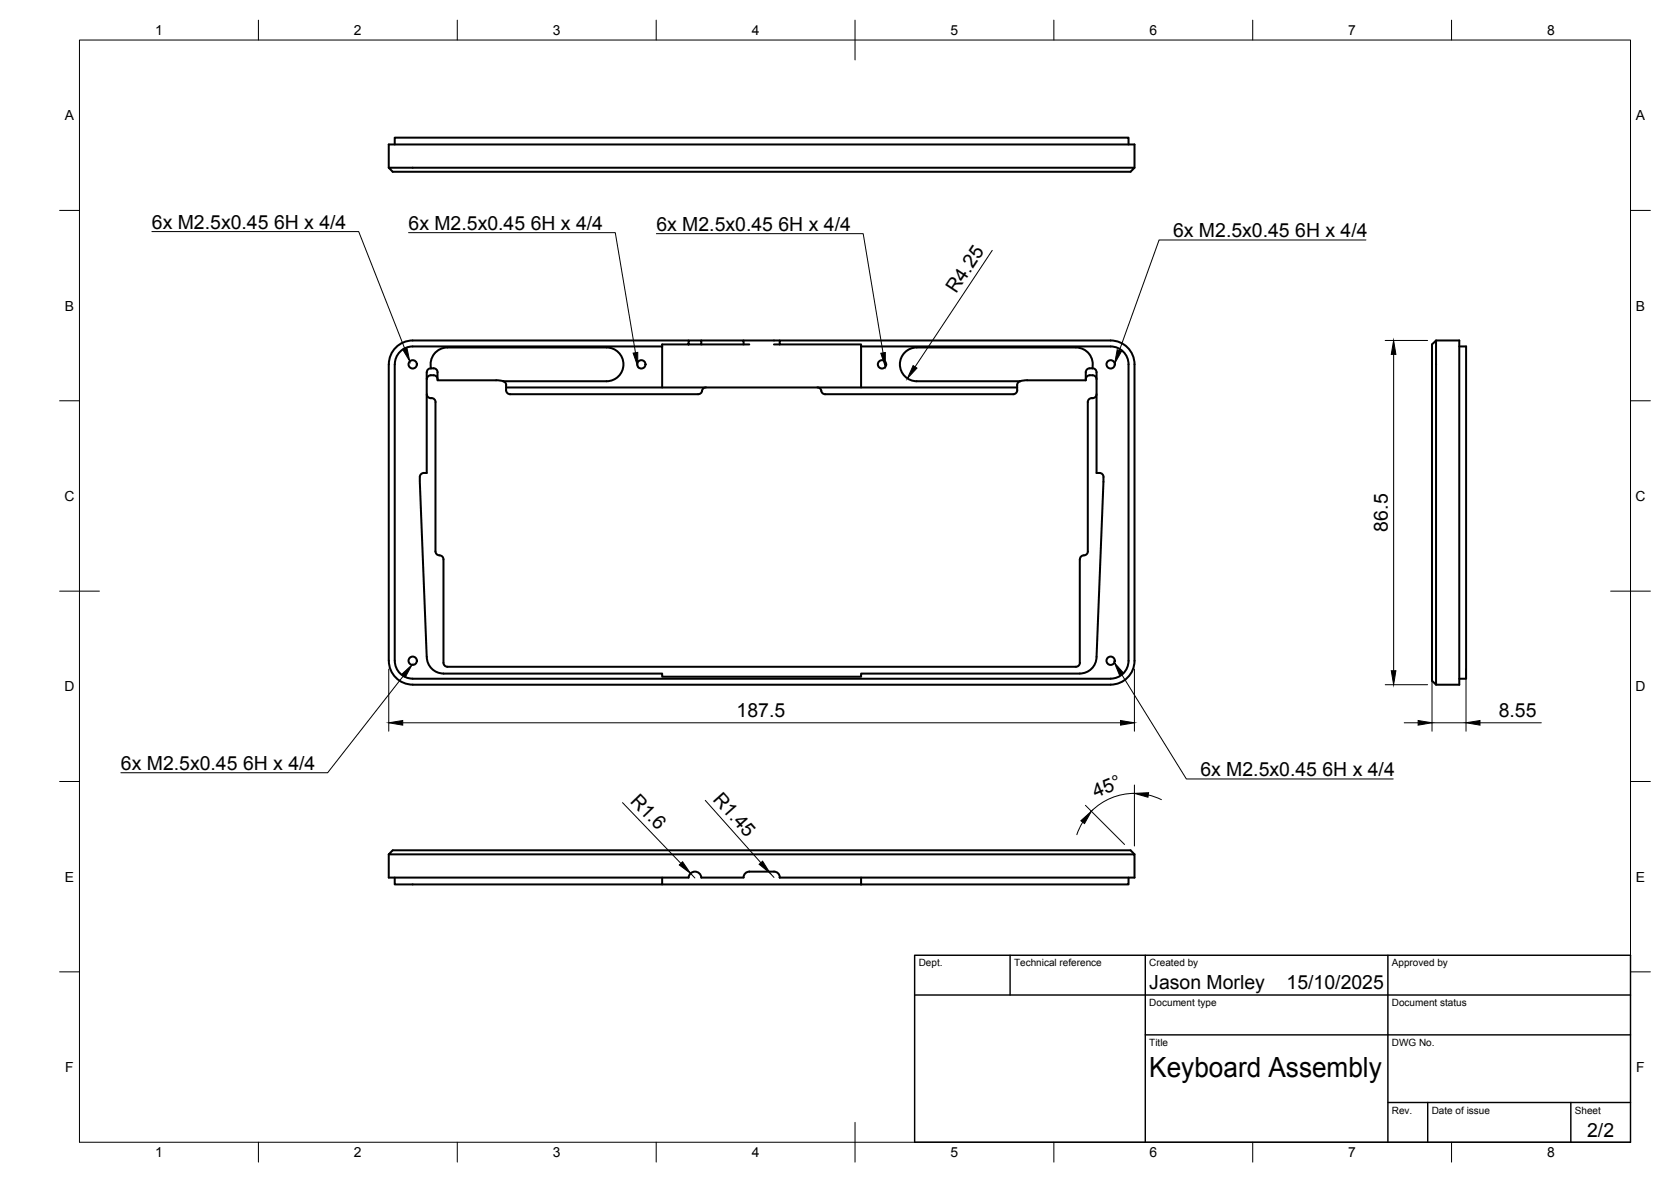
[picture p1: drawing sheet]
<svg xmlns="http://www.w3.org/2000/svg" width="420mm" height="297mm" viewBox="0 0 420 297" stroke-linecap="round" stroke-linejoin="round" font-family="sans-serif">
<!-- layer: Visible -->
<g fill="none" stroke="#000" stroke-width=".51">
<path d="M99.3 36.3v-1.7h184.5v1.7M97.7 42.1h187.6l-1 1.1h-185.6zM97.7 42.1v-5.8h187.6v5.8M107.3 99.1a1.03 1.03 0 0 0 1.2 1M107.3 95.3a1.4 1.4 0 0 1 1.4-1 1.4 1.4 0 0 1 1.3 1M108.3 92.6h.7M108.3 92.5a1.04 1.04 0 0 0-1 1.1v25.3a1.27 1.27 0 0 0-1.7 1l1.7 45.2a4.2 4.2 0 0 0 4.2 4.2h55v.8h50v-.8h55a4.2 4.2 0 0 0 4.2-4.2l1.8-45.2a.97 .97 0 0 0-1-1h-.8v-25.3a1.01 1.01 0 0 0-1-1.1M108.4 92.6a4.2 4.2 0 0 1 4.1-5.3h40a4.2 4.2 0 0 1 4.3 4.3 4.2 4.2 0 0 1-4.3 4.2h-26M109 92.5a.97 .97 0 0 1 1 1.1v2h15.1l1.4 .2M126.5 95.8h.1M126.6 95.8a1.01 1.01 0 0 1 .7 1M127.3 96.8a2.07 2.07 0 0 0 .6 2.2l47.6 .1"/>
<path d="M127.3 97.4h128.5M166.5 97.4v-10.3h-62.7a4.5 4.5 0 0 0-4.5 4.5v74.5a4.5 4.5 0 0 0 4.5 4.4l175.5 .1M173.1 86.6v-1h3.2v1h-9.8v.5M173.1 85.6h-69.3a6 6 0 0 0-6 6l-.1 74.5a6 6 0 0 0 6.1 5.9l175.5 .1M176.3 86.6h12.1M176.3 85.6h10.7v1M177.5 97.4a1.14 1.14 0 0 0-1.1 1.2l-.9 .5M187 85.6h9M194.6 86.6h1.4M216.5 87.1v10.3M216.5 87.1h62.8M255.8 96.8a2.02 2.02 0 0 1-.6 2.2l-47.7 .1a1.14 1.14 0 0 1-1.1-1.2l-.9-.5"/>
<path d="M256.5 95.8a1.01 1.01 0 0 0-.7 1M256.5 95.8h.1M258.3 95.6l-1.8 .2M270.5 87.3h-40a4.2 4.2 0 0 0-4.2 4.3 4.2 4.2 0 0 0 4.2 4.2h26M270.5 87.3a4.2 4.2 0 0 1 4.1 5.3M273 95.3a1.4 1.4 0 0 1 1.4-1 1.4 1.4 0 0 1 1.3 1M274 92.6h.7M274 92.5a1.01 1.01 0 0 0-1 1.1v2h-14.7M275.7 99.1a1.03 1.03 0 0 1-1.2 1M279.3 85.6h-83.3v1h20.5v.5M279.3 87.1a4.5 4.5 0 0 1 4.5 4.5v74.5a4.5 4.5 0 0 1-4.5 4.4M279.3 85.6a6 6 0 0 1 6 6v74.4a6 6 0 0 1-6 6"/>
<path d="M360.1 86.6l1-1v86.5l-1-1zM361.1 85.6h5.8v86.5h-5.8M366.9 87.1h1.7v83.5h-1.7M108.5 100a1.01 1.01 0 0 1 1 1M109.5 101.1v37.5a1.18 1.18 0 0 0 1.4 1l.5 .6 .1 .4v26a1.01 1.01 0 0 0 1 1h158M273.5 101.1v37.5M274.5 100a1.01 1.01 0 0 0-1 1M273.5 138.6a1.18 1.18 0 0 1-1.4 1l-.5 .6-.1 .4M271.5 140.6v26M271.5 166.6a1.01 1.01 0 0 1-1 1M97.7 214.7v5.8h75.4a1.6 1.6 0 0 1 1.6-1.5 1.6 1.6 0 0 1 1.6 1.5h10.7a1.45 1.45 0 0 1 1.4-1.5h6.2a1.45 1.45 0 0 1 1.5 1.5M285.3 214.7l-1-1h-185.6l-1 1h187.6v5.8h-89.3"/>
<path d="M99.3 220.5v1.8h67.2v-1.8M166.5 222.3h50M196 220.5h.1M216.5 220.5v1.8M283.8 220.5v1.8h-67.3"/>
<circle cx="103.8" cy="91.6" r="1.05"/>
<circle cx="161.3" cy="91.6" r="1.05"/>
<circle cx="221.8" cy="91.6" r="1.05"/>
<circle cx="279.3" cy="91.6" r="1.05"/>
<circle cx="103.8" cy="166" r="1.05"/>
<circle cx="279.3" cy="166" r="1.05"/>
</g>
<!-- layer: BORDER -->
<g fill="none" stroke="#000" stroke-width=".25">
<path d="M20 10.1h390v276.9h-390zM65 5.1v5M115 5.1v5M165 5.1v5M215 5.1v10M265 5.1v5M315 5.1v5M365 5.1v5M15 52.9h5M410 52.9h5M15 100.7h5M410 100.7h5"/>
<path d="M15 148.6h10M405 148.6h10M15 196.4h5M410 196.4h5M15 244.2h5M410 244.2h5M65 287v5M115 287v5M165 287v5M215 282.1v9.9M265 287v5M315 287v5"/>
<path d="M365 287v5"/>
</g>
<!-- layer: TITLEBLOCK -->
<path d="M230 240.1h180v46.9h-180zM230 250h180M254 240.1v9.9M288 240.1v46.9M349 240.1v46.9M288 260.1h122M349 277.1h61M359 277.1v9.9M395 277.1v9.9" fill="none" stroke="#000" stroke-width=".36"/>
<!-- layer: FD_Dimensions -->
<g fill="none" stroke="#000" stroke-width=".25">
<path d="M249.5 62.9l-19.4 29.3M348.3 85.6h10.7M350.4 89.1v79.5M97.7 168.2v15.6M285.2 168.2v15.6M348.3 172.1h10.7M360.1 168.2v15.6M368.6 168.2v15.6M101.3 181.6h180.4M285.2 197.3v15.3M285.3 199.4a15.3 15.3 0 0 0-10.9 4.5M288.7 199.8l3.3 1.2"/>
<path d="M353.1 181.6h3.5M360.1 181.6h8.5M372.1 181.6h15.4M156.5 201.7l14.7 15.3M173.6 219.5l1.1 1.1M177.3 201.1l14 15.7M193.6 219.4l1 1.1M272.2 206.6l-1.4 3.2M272.9 202.4l9.9 9.8"/>
</g>
<path d="M229.6 91.9l1 .6-2.4 2.6zM350.4 85.6l.6 3.5h-1.2zM349.8 168.6h1.2l-.6 3.5zM97.7 181.6l3.6-.5v1.1zM281.7 181.1l3.5 .5-3.5 .6zM356.6 181.1l3.5 .5-3.5 .6zM368.6 181.6l3.5-.5v1.1zM170.8 217.4l.8-.8 2 2.9zM190.9 217.2l.8-.8 1.9 3zM271.8 206.3l2.6-2.4-1.7 3.1zM285.2 199.4l3.6-.2-.2 1.1z" fill="#000" stroke="#000" stroke-width=".25"/>
<!-- layer: Hole Notes -->
<path d="M101.2 87.8l1.1-.5 .7 3.5zM159.2 88.7l1.2-.2v3.6zM221.5 88.8l1.1-.2v3.5zM280.9 87.9l1.1 .4-1.7 3.1zM101 169.5l2.6-2.4-1.7 3.1zM280.2 166.5l2.3 2.7-1 .6z" fill="#000" stroke="#000" stroke-width=".25"/>
<path d="M38.2 58.2h52l11.5 29.4M102.7 58.5h52l5.1 30.1M165 58.7h52l5 30M343.5 60.3h-52.1l-9.9 27.8M101.4 169.8l-19 24.4h-52M282 169.5l16.3 26.3h52" fill="none" stroke="#000" stroke-width=".25"/>
<text font-size="7" x="289" y="270.6">Keyboard Assembly</text>
<g font-size="4.9">
<text x="38.2" y="57.5">6x M2.5x0.45</text>
<text x="68.9" y="57.5">6H x 4/4</text>
<text x="102.7" y="57.7">6x M2.5x0.45</text>
<text x="133.4" y="57.7">6H x 4/4</text>
<text x="165" y="58">6x M2.5x0.45</text>
<text x="195.7" y="58">6H x 4/4</text>
<text x="295" y="59.6">6x M2.5x0.45</text>
<text x="325.7" y="59.6">6H x 4/4</text>
<text x="240.4" y="74" transform="rotate(-56 240.4 74)">R4.25</text>
<text x="349" y="133.6" transform="rotate(-90 349 133.6)">86.5</text>
<text x="185.2" y="180.2">187.5</text>
<text x="376.8" y="180.2">8.55</text>
<text x="30.4" y="193.5">6x M2.5x0.45</text>
<text x="61.1" y="193.5">6H x 4/4</text>
<text x="301.8" y="195">6x M2.5x0.45</text>
<text x="332.5" y="195">6H x 4/4</text>
<text x="158.3" y="201.4" transform="rotate(46 158.3 201.4)">R1.6</text>
<text x="179.1" y="200.9" transform="rotate(48 179.1 200.9)">R1.45</text>
<text x="275.5" y="200.6" transform="rotate(-23 275.5 200.6)">45°</text>
<text x="289" y="248.5">Jason Morley</text>
<text x="323.5" y="248.5">15/10/2025</text>
<text x="399.1" y="285.7">2/2</text>
</g>
<g font-size="3.5">
<text x="39" y="8.8">1</text>
<text x="89" y="8.8">2</text>
<text x="139" y="8.8">3</text>
<text x="189" y="8.8">4</text>
<text x="239" y="8.8">5</text>
<text x="289" y="8.8">6</text>
<text x="339" y="8.8">7</text>
<text x="389" y="8.8">8</text>
<text x="16.3" y="30.2">A</text>
<text x="411.3" y="30.2">A</text>
<text x="16.3" y="78">B</text>
<text x="411.3" y="78">B</text>
<text x="16.2" y="125.9">C</text>
<text x="411.2" y="125.9">C</text>
<text x="16.2" y="173.7">D</text>
<text x="411.2" y="173.7">D</text>
<text x="16.3" y="221.6">E</text>
<text x="411.3" y="221.6">E</text>
<text x="16.4" y="269.4">F</text>
<text x="411.4" y="269.4">F</text>
<text x="39" y="290.8">1</text>
<text x="89" y="290.8">2</text>
<text x="139" y="290.8">3</text>
<text x="189" y="290.8">4</text>
<text x="239" y="290.8">5</text>
<text x="289" y="290.8">6</text>
<text x="339" y="290.8">7</text>
<text x="389" y="290.8">8</text>
</g>
<g font-size="2.5">
<text x="231" y="242.9">Dept.</text>
<text x="255" y="242.9">Technical reference</text>
<text x="289" y="242.9">Created by</text>
<text x="350" y="242.9">Approved by</text>
<text x="289" y="252.8">Document type</text>
<text x="350" y="252.8">Document status</text>
<text x="289" y="262.9">Title</text>
<text x="350" y="262.9">DWG No.</text>
<text x="350" y="279.9">Rev.</text>
<text x="360" y="279.9">Date of issue</text>
<text x="396" y="279.9">Sheet</text>
</g>
</svg>
